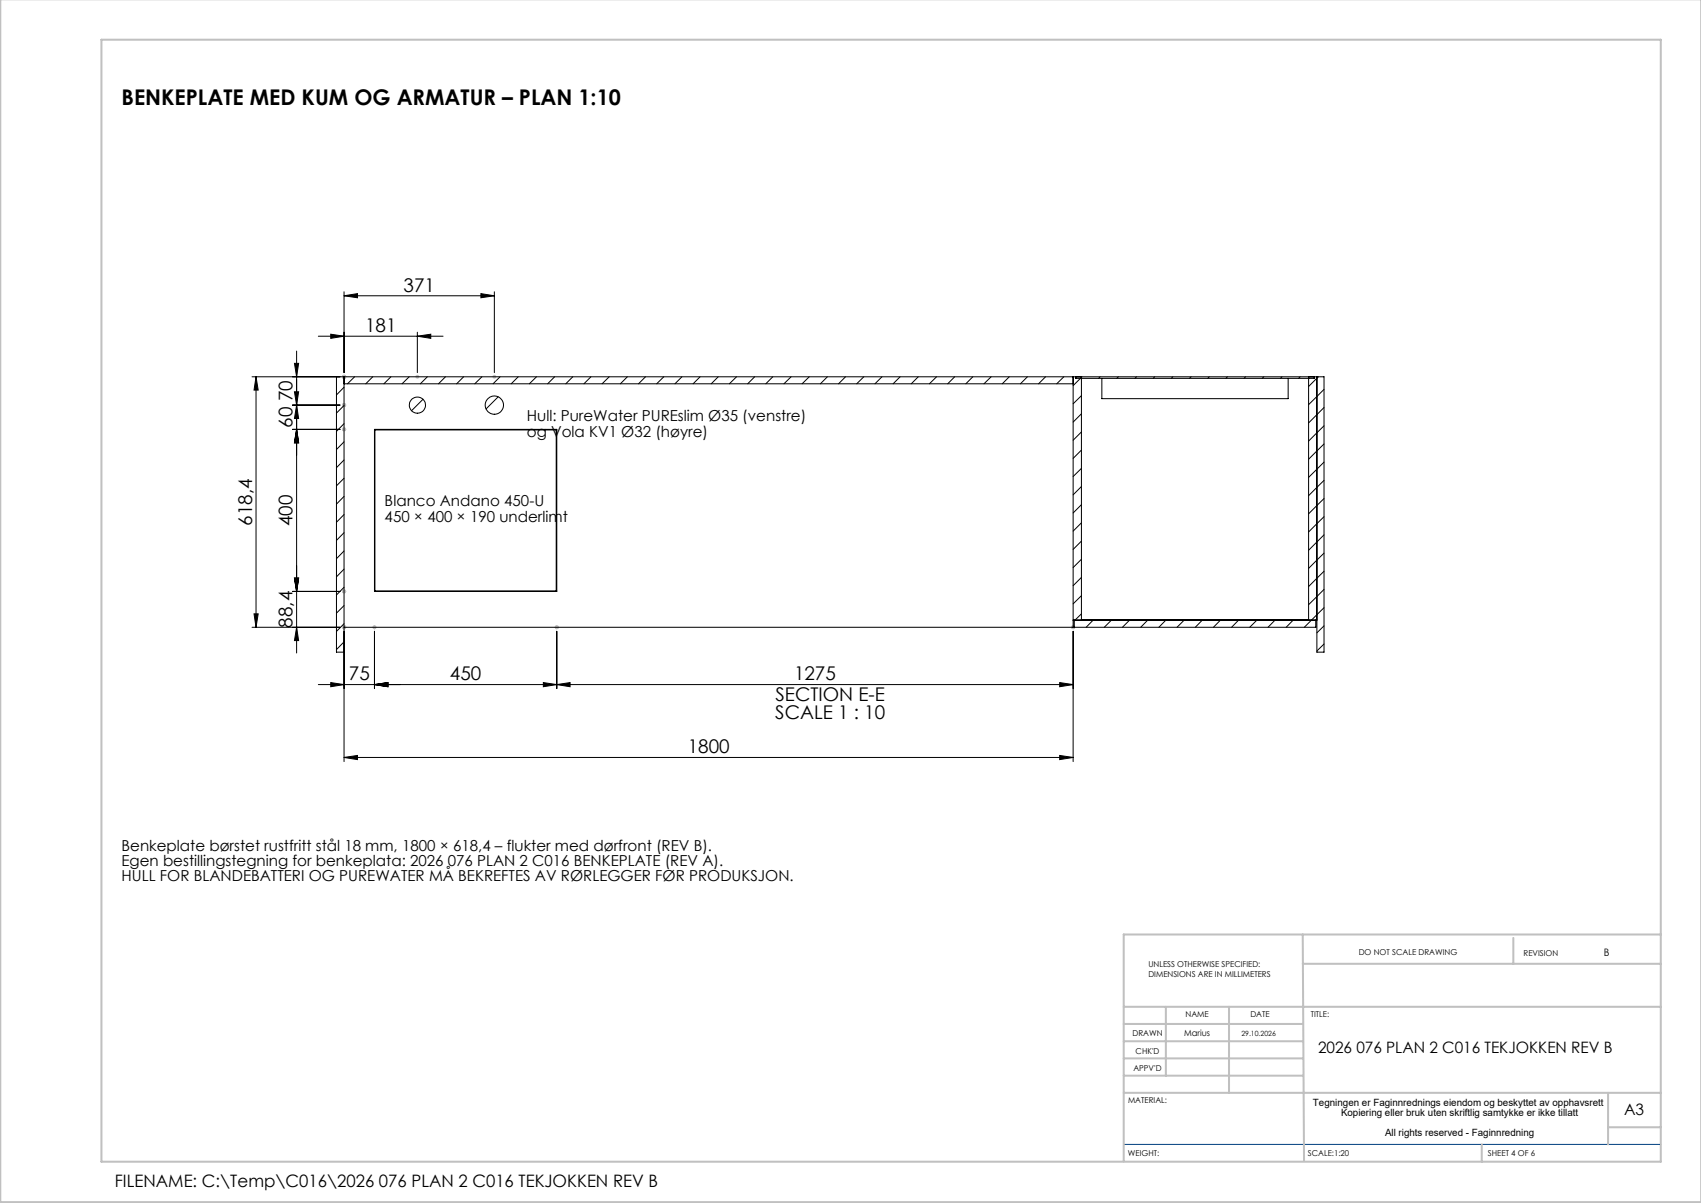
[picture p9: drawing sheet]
<svg xmlns="http://www.w3.org/2000/svg" width="420mm" height="297mm" viewBox="0 0 420 297" stroke-linecap="round" stroke-linejoin="round" font-family="sans-serif">
<g fill="none" stroke="#000" stroke-width=".25">
<path d="M84.9 73l3.4-.5v1zM84.9 72v20M84.9 73h37.2M118.7 72.5l3.4 .5-3.4 .5zM122.1 72v20M62.2 93h264.7v68h-1.7v-68M63.2 93v61.9M63.2 93l.5 3.3h-1zM72.7 89.7h1l-.5 3.3zM72.7 96.7h1l-.5 3.3zM73.2 86.7v74.5M78.6 83h30.8"/>
<path d="M81.7 82.5l3.2 .5-3.2 .5zM83.1 93v68h1.8M84.9 93v95M84.9 94.8h180.1M84.9 95.6l-1.8 1.9M87.6 93l-1.8 1.8M92 93l-1.7 1.8M96.5 93l-1.7 1.8M101 93l-1.7 1.8M103 83l3.4-.5v1zM103 82v10M104.5 98.6l-2.9 2.8"/>
<path d="M105.5 93l-1.7 1.8M110 93l-1.7 1.8M114.5 93l-1.8 1.8M119 93l-1.8 1.8M123 98l-3 3M123.5 93l-1.8 1.8M128 93l-1.8 1.8M132.5 93l-1.8 1.8M136.9 93l-1.7 1.8M141.4 93l-1.7 1.8M145.9 93l-1.7 1.8M150.4 93l-1.7 1.8"/>
<path d="M154.9 93l-1.7 1.8M159.4 93l-1.7 1.8M163.9 93l-1.8 1.8M168.4 93l-1.7 1.8M172.9 93l-1.8 1.8M177.3 93l-1.7 1.8M181.9 93l-1.8 1.8M186.3 93l-1.7 1.8M190.8 93l-1.7 1.8M195.3 93l-1.7 1.8M199.8 93l-1.8 1.8M204.3 93l-1.7 1.8"/>
<path d="M208.8 93l-1.8 1.8M213.3 93l-1.8 1.8M217.8 93l-1.8 1.8M222.2 93l-1.7 1.8M226.7 93l-1.7 1.8M231.2 93l-1.7 1.8M235.7 93l-1.7 1.8M240.2 93l-1.7 1.8M244.7 93l-1.7 1.8M249.2 93l-1.7 1.8M253.7 93l-1.7 1.8M258.2 93l-1.8 1.8"/>
<path d="M262.7 93l-1.8 1.8M265 93v61.9h-180.1M265.6 93v.4h58.9v-.4M267 97.7l-2 2M267 93v60.1M267.2 93l-2.2 2.2M271.6 93l-.3 .4M272.1 93.4v5h46v-5M276.2 93l-.5 .4M280.6 93l-.4 .4M285.1 93l-.4 .4M289.6 93l-.4 .4"/>
<path d="M294.1 93l-.4 .4M298.6 93l-.4 .4M303.1 93l-.4 .4M307.6 93l-.4 .4M312.1 93l-.5 .4M316.5 93l-.3 .4M321 93l-.4 .4M323.1 93v60.1M325.5 93l-2.4 2.4M326.9 96.1l-3.8 3.8M72.2 100h11.8M72.2 106h11.8"/>
<path d="M73.2 100l.5 3.3h-1zM73.2 106l.5 3.3h-1zM84.9 100.1l-1.8 1.9M84.9 118.1l-1.8 1.8M84.9 104.6l-1.8 1.9M84.9 109.1l-1.8 1.9M84.9 113.6l-1.8 1.9M92.5 106h45v40h-45zM92.5 106.1h45M92.6 106v40M137.3 106v40M267 102.2l-2 2"/>
<path d="M267 106.6l-2 2.1M267 111.1l-2 2.1M267 115.6l-2 2M326.9 100.6l-3.8 3.8M326.9 105.1l-3.8 3.8M326.9 109.6l-3.8 3.8M326.9 114.1l-3.8 3.8M326.9 118.6l-3.8 3.8M84.9 122.6l-1.8 1.9M84.9 127l-1.8 1.9M84.9 131.5l-1.8 1.9M84.9 136l-1.8 1.9"/>
<path d="M267 120.1l-2 2.1M267 124.6l-2 2M267 129.1l-2 2M267 133.6l-2 2M267 138.1l-2 2M326.9 123.1l-3.8 3.8M326.9 127.6l-3.8 3.7M326.9 132l-3.8 3.9M326.9 136.6l-3.8 3.7M62.2 154.9h21.8M62.7 151.5h1l-.5 3.4zM72.2 146h11.8"/>
<path d="M72.7 142.7h1l-.5 3.3zM73.2 154.9l.5 3.2h-1zM84.9 149.5l-1.8 1.9M84.9 140.5l-1.8 1.9M84.9 145l-1.8 1.9M84.9 154l-1.8 1.9M84.9 158.5l-1.8 1.9M92.5 145.9h45M92.5 155.9v14.1M137.5 155.9v14.1M265 153.1h60.2M265 155.9v32.1"/>
<path d="M265.3 153.1v1.8h59.6v-1.8M267 142.6l-2 2M267 147.1l-2 2M267 151.5l-1.7 1.8M267 153h56.1M269.9 153.1l-1.7 1.8M274.4 153.1l-1.7 1.8M278.9 153.1l-1.8 1.8M283.4 153.1l-1.7 1.8M287.9 153.1l-1.8 1.8M292.4 153.1l-1.8 1.8M296.9 153.1l-1.8 1.8"/>
<path d="M301.3 153.1l-1.7 1.8M305.8 153.1l-1.7 1.8M310.3 153.1l-1.7 1.8M314.8 153.1l-1.7 1.8M319.3 153.1l-1.7 1.8M326.9 141l-3.8 3.8M326.9 145.5l-3.8 3.8M326.9 150l-4.8 4.9M326.9 154.5l-1.7 1.7M326.9 159l-1.7 1.7M78.6 169h186.4M81.7 168.5l3.2 .5-3.2 .5z"/>
<path d="M92.5 169l3.3-.5v1zM134.2 168.5l3.3 .5-3.3 .5zM137.5 169l3.3-.5v1zM261.7 168.5l3.3 .5-3.3 .5zM84.9 187l3.4-.5v1zM84.9 187h180.1M261.7 186.5l3.3 .5-3.3 .5z"/>
<circle cx="103.1" cy="100" r="2"/>
<circle cx="122.1" cy="100" r="2.26"/>
</g>
<g fill="none" stroke="#c0c0c0" stroke-width=".25">
<path d="M84.5 93h1M84.6 92.7l.7 .7M84.6 99.7l.7 .7M84.9 92.5v1M84.9 99.5v1M85.3 92.7l-.7 .7M85.3 99.7l-.7 .7M102.6 93h1M102.7 92.7l.7 .7M103 92.5v1M103.4 92.7l-.7 .7M121.6 93h1"/>
<path d="M121.7 92.7l.7 .7M122.1 92.5v1M122.4 92.7l-.7 .7M84.5 100h1M84.5 106h1M84.6 105.7l.7 .7M84.9 105.5v1M85.3 105.7l-.7 .7M84.5 154.9h1M84.5 146h1M84.6 154.5l.7 .7M84.6 145.7l.7 .7"/>
<path d="M84.9 145.5v1M84.9 154.4v1M85.3 154.5l-.7 .7M85.3 145.7l-.7 .7M92 154.9h1M92.1 154.5l.7 .7M92.5 154.4v1M92.8 154.5l-.7 .7M136.9 154.9h1.1M137.1 154.5l.7 .7M137.5 154.4v1M137.8 154.5l-.7 .7"/>
<path d="M264.5 154.9h1M264.6 154.5l.7 .7M265 154.4v1M265.3 154.5l-.7 .7"/>
</g>
<path d="M277.5 282.5h132.6" fill="none" stroke="#004080" stroke-width=".25"/>
<g fill="none" stroke="#c0c0c0" stroke-width=".5">
<path d="M.1 -.1v296.9h419.9M25 9.8h385.1v277h-385.1zM321.7 230.7l.3 55.8M321.7 237.9h88.4M373.7 231.6v6.3M410.1 230.7h-132.6v56M277.5 248.6h132.6M277.5 257.1h44.2M277.5 252.8h44.2M287.9 248.6v17M303.5 248.6v21.2M277.5 265.6h44.2"/>
<path d="M277.5 261.3h44.2M277.5 269.8h132.6M397.1 269.8v12.7M397.1 278.3h13M365.9 282.5v4.3"/>
</g>
<g fill="#000">
<path d="M72.7 89.7h1l-.5 3.3zM73.2 100l.5 3.3h-1zM72.7 96.7h1l-.5 3.3zM73.2 106l.5 3.3h-1zM73.2 106l.5 3.3h-1zM72.7 142.7h1l-.5 3.3zM72.7 142.7h1l-.5 3.3zM73.2 154.9l.5 3.2h-1zM63.2 93l.5 3.3h-1zM62.7 151.5h1l-.5 3.4z"/>
<path d="M81.7 168.5l3.2 .5-3.2 .5zM92.5 169l3.3-.5v1zM92.5 169l3.3-.5v1zM134.2 168.5l3.3 .5-3.3 .5zM137.5 169l3.3-.5v1zM261.7 168.5l3.3 .5-3.3 .5zM84.9 187l3.4-.5v1zM261.7 186.5l3.3 .5-3.3 .5zM81.7 82.5l3.2 .5-3.2 .5zM103 83l3.4-.5v1zM84.9 73l3.4-.5v1zM118.7 72.5l3.4 .5-3.4 .5z"/>
</g>
<text font-size="5.3" x="30" y="26">BENKEPLATE MED KUM OG ARMATUR – PLAN 1:10</text>
<g font-size="4.7">
<text x="99.7" y="72">371</text>
<text x="90.2" y="82">181</text>
<text x="72.2" y="99.1" transform="rotate(-90 72.2 99.1)">70</text>
<text x="72.2" y="105.6" transform="rotate(-90 72.2 105.6)">60</text>
<text x="62.2" y="129.7" transform="rotate(-90 62.2 129.7)">618,4</text>
<text x="72.2" y="129.9" transform="rotate(-90 72.2 129.9)">400</text>
<text x="72.2" y="154.9" transform="rotate(-90 72.2 154.9)">88,4</text>
<text x="86.1" y="168">75</text>
<text x="111.1" y="168">450</text>
<text x="196.1" y="168">1275</text>
<text x="191.5" y="173.1">SECTION E-E</text>
<text x="191.4" y="177.6">SCALE 1 : 10</text>
<text x="169.8" y="186">1800</text>
</g>
<text font-size="4.2" x="28.4" y="293.1">FILENAME: C:\Temp\C016\2026 076 PLAN 2 C016 TEKJOKKEN REV B</text>
<g font-size="3.9">
<text x="325.4" y="259.9">2026 076 PLAN 2 C016 TEKJOKKEN REV B</text>
<text x="401" y="275.4">A3</text>
</g>
<g font-size="3.7">
<text x="130.1" y="104">Hull: PureWater PUREslim Ø35 (venstre)</text>
<text x="130.1" y="107.8">og Vola KV1 Ø32 (høyre)</text>
<text x="95" y="125">Blanco Andano 450-U</text>
<text x="95" y="128.8">450 × 400 × 190 underlimt</text>
<text x="30" y="210">Benkeplate børstet rustfritt stål 18 mm, 1800 × 618,4 – flukter med dørfront (REV B).</text>
<text x="30" y="213.8">Egen bestillingstegning for benkeplata: 2026 076 PLAN 2 C016 BENKEPLATE (REV A).</text>
<text x="30" y="217.6">HULL FOR BLANDEBATTERI OG PUREWATER MÅ BEKREFTES AV RØRLEGGER FØR PRODUKSJON.</text>
</g>
<g font-size="2.5">
<text x="396" y="235.9">B</text>
<text x="324.2" y="273">Tegningen er Faginnrednings eiendom og beskyttet av opphavsrett</text>
<text x="331.1" y="275.4">Kopiering eller bruk uten skriftlig samtykke er ikke tillatt</text>
<text x="342" y="280.4">All rights reserved - Faginnredning</text>
</g>
<text font-size="2.1" x="292.4" y="255.9">Marius</text>
<g font-size="2">
<text x="283.6" y="238.6">UNLESS OTHERWISE SPECIFIED:</text>
<text x="335.5" y="235.8">DO NOT SCALE DRAWING</text>
<text x="376.2" y="236">REVISION</text>
<text x="283.6" y="241.1">DIMENSIONS ARE IN MILLIMETERS</text>
<text x="292.7" y="251.1">NAME</text>
<text x="308.7" y="251.1">DATE</text>
<text x="323.7" y="251.1">TITLE:</text>
<text x="279.6" y="255.9">DRAWN</text>
<text x="280.4" y="260.1">CHK'D</text>
<text x="279.9" y="264.4">APPV'D</text>
<text x="278.5" y="272.3">MATERIAL:</text>
<text x="278.5" y="285.3">WEIGHT:</text>
<text x="323" y="285.4">SCALE:1:20</text>
<text x="367.4" y="285.4">SHEET 4 OF 6</text>
</g>
<text font-size="1.8" x="306.5" y="255.9">29.10.2026</text>
</svg>
